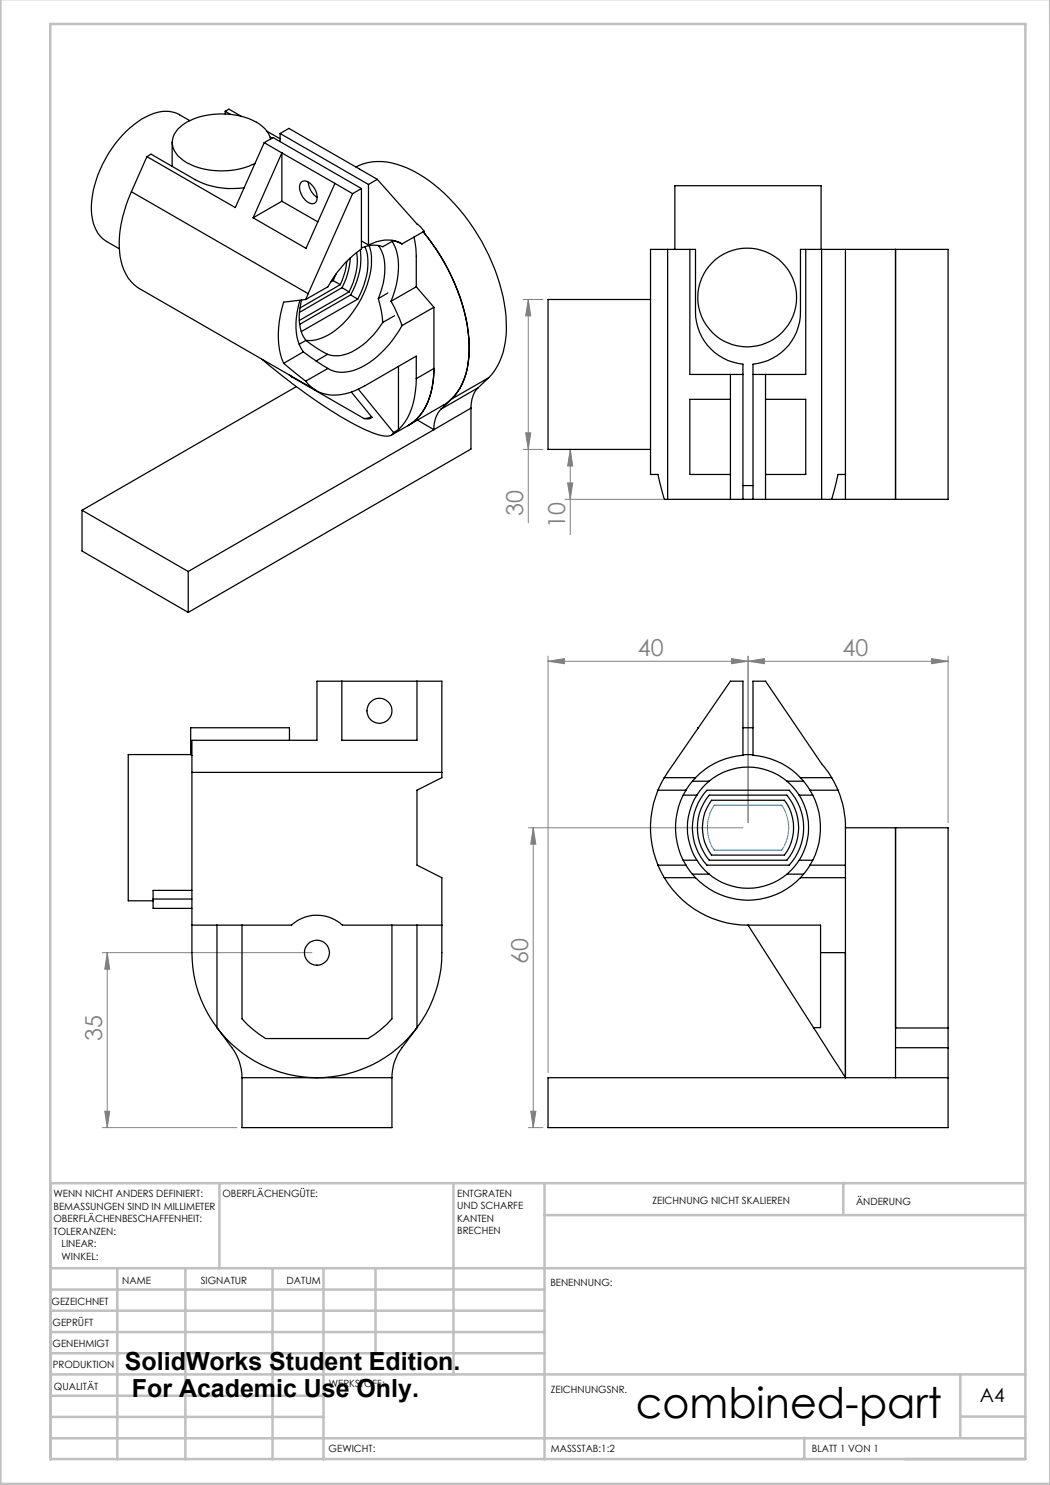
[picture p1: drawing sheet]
<svg xmlns="http://www.w3.org/2000/svg" width="210mm" height="297mm" viewBox="0 0 210 297" stroke-linecap="round" stroke-linejoin="round" font-family="sans-serif">
<g fill="none" stroke="#808080" stroke-width=".2">
<path d="M104.7 59.9h3.9M105.7 59.9l.5 3.3h-1.1zM105.7 59.9v44.7M104.7 89.9h3.9M105.1 86.6h1.1l-.5 3.3zM113 99.9h19.5M113.5 96.6h1l-.4 3.3zM114.1 89.9l.4 3.3h-1zM114.1 89.9v17M109.6 132.3l3.3-.6v1zM109.6 131.2v83.3M109.6 132.3h80"/>
<path d="M146.3 131.7l3.3 .6-3.3 .4zM149.6 132.3l3.3-.6v1zM149.6 131.2v33.3M186.3 131.7l3.3 .6-3.3 .4zM189.6 131.2v33.3M105.7 165.6h42.9M106.6 165.6l.6 3.2h-1zM106.6 165.6v59.9M20.5 190.5h41.9M21.4 190.5l.5 3.3h-.9zM21.4 190.5v35M20.5 225.5h26.9"/>
<path d="M21 222.2h.9l-.5 3.3zM105.7 225.5h2.9M106.2 222.2h1l-.6 3.3z"/>
</g>
<g fill="none" stroke="#c0c0c0" stroke-width=".5">
<path d="M.1 -.1v296.9h209.9v-296.9M10.1 4.8h195v287h-195zM43.9 236.6v17M90.7 236.6v38.3M108.9 236.6v55.3M168.7 236.6v6.3M205.1 236.6h-195v55.3M10.1 253.6h195M10.1 257.9h98.8M23.5 253.6v38.3M37.1 253.6v38.3M54.5 253.6v38.3"/>
<path d="M64.7 253.6v38.3M75.1 253.6v17M108.9 243h96.2M10.1 270.6h98.8M10.1 266.4h98.8M10.1 262.1h98.8M10.1 279.1h54.6M10.1 274.9h195M192.1 274.8v12.7M10.1 287.7h195M10.1 283.4h54.6M160.9 287.5v4.3"/>
<path d="M192.1 283.3h13"/>
</g>
<g fill="#808080">
<path d="M146.3 131.7l3.3 .6-3.3 .4zM109.6 132.3l3.3-.6v1z"/>
<path d="M149.6 132.3l3.3-.6v1zM186.3 131.7l3.3 .6-3.3 .4z"/>
<path d="M113.5 96.6h1l-.4 3.3zM114.1 89.9l.4 3.3h-1z"/>
<path d="M106.6 165.6l.6 3.2h-1zM106.2 222.2h1l-.6 3.3zM105.7 59.9l.5 3.3h-1.1zM105.1 86.6h1.1l-.5 3.3zM21.4 190.5l.5 3.3h-.9zM21 222.2h.9l-.5 3.3z"/>
</g>
<g fill="none" stroke="#000" stroke-width=".25">
<path d="M26.3 38.3a22.6 22.6 0 0 0-2.1 14 8.1 8.1 0 0 0 3.7 5.4l35.4 20.4M26.3 38.3l35.3 20.4M29.4 31.3l.8-.5 8.9 5.1a16 16 0 0 0 9.7 1.7M29.4 31.3l-3.1 7M34.4 28.5v4.8M38 24.1l-2.1-1.1a6.7 6.7 0 0 0-6.7 .4 22.4 22.4 0 0 0-10.9 18.6 7.2 7.2 0 0 0 3 6.3l2.6 1.5M45 22.3l.8-.5 2.4 1.4M45 22.3l1.1 .6M45 22.3v.5M52.8 28.5l-5.7 13-17.7-10.2M52.8 28.5l3.6 2.1M52.8 28.5l1.8-1 17.7 10.2"/>
<path d="M53.4 26.2l2.6 1.6M54 27.4l.4 .3M54.1 27.8a6.1 6.1 0 0 0-4.3-4.1 15.5 15.5 0 0 0-13.1 1.2 4 4 0 0 0-1.5 5.8 10.7 10.7 0 0 0 8.2 3.4 15.2 15.2 0 0 0 7.6-1.4M56 26.7l1.8-1 17.7 10.2M56 26.7v1.6M56 26.7l17.7 10.2M56.4 30.6l-5.8 13M56.4 30.6l10.6 6.1M56.4 30.6v9.6M60.2 36.5a1.3 1.3 0 0 1 1.8 .2 3.2 3.2 0 0 1 1.1 3.8 1.46 1.46 0 0 1-2.1-.5 3.1 3.1 0 0 1-.8-3.5zM61.7 36.4a3.9 3.9 0 0 0 1.7 3.1M67 36.7l3.5 2"/>
<path d="M67 36.7l-5.8 13-10.6-6.1M70.5 38.7l-8.9 20M71.2 33.4a11.3 11.3 0 0 1 10.3 .2 34.2 34.2 0 0 1 14.8 14.6 35.1 35.1 0 0 1 4.9 19 13.5 13.5 0 0 1-3.5 8.4M72.3 37.7v12.1a20.9 20.9 0 0 0-6.7 7.6l-4.5 2.5M72.3 37.7l-1.8 1M73.7 36.9v12.1M75.5 35.9l7.9 8.9 1.4 1.4-4.4 2.6M75.5 35.9l-1.8 1M56.4 40.2l7.2 4.2M56.4 40.2l-5.8 3.4M61.1 59.9l-4.4 .5a18.2 18.2 0 0 0 0 12.3M61.6 58.7l-.5 1.2"/>
<path d="M66.6 56.1l-.5 .3M66.6 56.1l1.5 .8M67.2 54.8l-.6 1.3M68.1 56.9l-8.1 4.7M68.4 57.5l-8.5 5M68.4 57.5l1.4 .9M69.4 52.3l-.4 2-.9 2.6M69.8 58.4l-9.9 5.7M70.1 51.6l-.2 1.4-.4 1.8-1.1 2.7M70.1 59l-10.2 5.9M70.1 59l1.4 .8M71.3 50.5a12.8 12.8 0 0 1-1.5 7.9"/>
<path d="M71.5 59.8l-11.2 6.5M72 50a13.5 13.5 0 0 1-1.9 9M72.3 48.2l1.4 .8M73 49.4a11.1 11.1 0 0 1-.6 8.6l-.9 1.8M73.8 49.1a13.9 13.9 0 0 1-1.6 10.6 16.1 16.1 0 0 1-8.2 8 5.5 5.5 0 0 1-2.8 .3M75.7 59.7l.6 2.5 .3 2.3M75.7 49.1a9.8 9.8 0 0 1 .7 8.5l-.7 2.1M77.6 58.6l-1.9 1.1M78.4 48.3a11.4 11.4 0 0 1 .9 8.6l-1.1 3.4M78.7 48.1l1.7 .7M78.7 48.1l-2.1 1.3a5.5 5.5 0 0 0-4.3 .2M80.4 48.8a6.7 6.7 0 0 0-6.7 .2"/>
<path d="M82.8 47.4l.4 3 .1 7M83.3 57.4l-5.1 2.9M83.3 57.4l3.5 4.1M130.1 59.9h-20.5v30h20.5M133.5 49.9h-3.4v45h1.5l1.3 5h.6M133.5 49.9h5.6v12.5a10.5 10.5 0 0 0 9.5 10.4v27.1M133.5 49.9v50M135 49.9v-12.8h29.2v12.8M138 49.9v25h10.6M161.1 49.9v25h-10.5M164.3 49.9h4.8M164.3 49.9h-4.2v12.5a10.4 10.4 0 0 1-9.5 10.4v27.1"/>
<path d="M164.3 49.9v50M169.1 49.9h20.5v50h-23.3M169.1 49.9v50M179.1 49.9v50zM52.4 71.9a107.6 107.6 0 0 0 20.4 14 10.1 10.1 0 0 0 5 1.3 1.06 1.06 0 0 0 .9-.7M56.7 72.7l4.4 3.5M57.9 75l.4 .3M58.2 75.2l.1 .1M58.3 75.3l14.5 8.4M59.3 77.3l-42.9 24.8M60 60.1a13.6 13.6 0 0 0-.1 8.9l.8 1.4M60.3 60a9.4 9.4 0 0 0 .9 8.1"/>
<path d="M60.7 70.4l4.9 3.3M60.7 70.4l-4 2.3M61.2 68.1l2.2 1.5 2.1 1.3M61.2 68.1l-1.4 .8M65.5 70.9l-2.3 1.3M65.6 73.7l-4.5 2.5M70.3 78.4l4.1 5.1a1.52 1.52 0 0 1-1.6 .2M71.7 77.9l7 8.6M76.6 64.5a13.9 13.9 0 0 1-8.5 6.6 5.3 5.3 0 0 1-2.6-.2M78.2 60.3l1.2 2.4 1 2.4M78.9 63.1l-2.3 1.4M79.7 73.3v12.6"/>
<path d="M80.4 65.1a19.9 19.9 0 0 1-9.1 8.8 6.3 6.3 0 0 1-5.7-.2M83.3 75.7v-4.5l-10.3 5.9a10.2 10.2 0 0 1-9.3 1.3 8 8 0 0 1-2.6-2.2M83.3 75.7a15.1 15.1 0 0 1-2.9 9.5l-.7 .7M86.8 73.7a14.3 14.3 0 0 1-3.4 10l-1.8 1.4M86.8 73.7a14.4 14.4 0 0 1-3.5 10.2l-1.7 1.2M86.8 73.7l-3.5 2M86.8 61.5l-6.4 3.6M86.8 61.5v12.2M90.3 79.8a13.3 13.3 0 0 0 3.5-9.6 37.6 37.6 0 0 0-8.3-22.8l-.9-1a40.2 40.2 0 0 1 9.2 21.3 15.9 15.9 0 0 1-2.9 11.4l-1.9 1.8-7.4 4.2M90.3 79.8l-2.1 2M95.6 77.6a5.8 5.8 0 0 0-1.4 4M95.6 77.6l-7.4 4.2"/>
<path d="M97.7 75.6l-7.4 4.2M97.7 75.6l-2.1 2M146.1 74.9v25M146.1 79.9h-8.1v15h8.1M153.1 79.9h8v15h-8M153.1 74.9v25M74.3 83.4l-1.5 .3M79.7 85.9l-1 .6M81.6 85.1l-3.3 1.9M83.5 84l3.3 1.9M86.8 85.9l-49.2 28.4M88.2 81.8a5.5 5.5 0 0 0-1.4 4.1"/>
<path d="M94.2 81.6v8.2l-56.6 32.7M94.2 81.6l-7.4 4.3M133.5 99.9h15.1M148.6 99.9h2M148.6 97.1h2M150.6 99.9h13.7M164.3 99.9h2M169.1 94.9h-1.5l-1.3 5M16.4 102.1v8.1l21.2 12.3M16.4 102.1l21.2 12.2M37.6 114.3v8.2M68.4 136.2v11.9h15v-11.9"/>
<path d="M38.1 150.9h-12.5v29.3h5M38.1 150.9l.3 .2M38.4 154.5v30.5M38.4 154.5v-6.4h25v-11.9h25v18.3M38.4 154.5h50M57.9 148.1v-2.5h-19.8v5.3M88.4 154.5v1l-5 2.5v15l5 2.5v9.5M131.6 158a19.6 19.6 0 0 0 0 15M131.6 158h5.6M132.9 155.5l13.2-19.3h2.5v14.9a14.8 14.8 0 0 0-9.5 4.4M132.9 155.5l-1.3 2.5M132.9 155.5h6.2"/>
<path d="M136.6 159h2.8M137.2 158a14.5 14.5 0 0 0 0 15M138.5 156.2h3.3M139.1 155.5l-1.9 2.5M139.4 159a12.1 12.1 0 0 0 0 13M139.7 145.6h-.1v.1M141.4 158h16.4a11.2 11.2 0 0 1 0 15h-16.4a11.1 11.1 0 0 1 0-15zM141.8 156.2a11.4 11.4 0 0 0-2.4 2.8M141.8 156.2a12.2 12.2 0 0 1 15.6 0M141.9 159h15.5a10.1 10.1 0 0 1 0 13h-15.5a10.1 10.1 0 0 1 0-13zM148.6 151h2M148.6 145.6h2"/>
<path d="M157.4 156.2l1.3 1.3 1.1 1.5M157.4 156.2h3.3M159.8 159a12.3 12.3 0 0 1 0 13M159.8 159h2.8M160.1 155.5l1.9 2.5M160.1 155.5a14.5 14.5 0 0 0-9.5-4.4v-14.9h2.5l13.2 19.3M160.1 155.5h6.2M162 158a14.5 14.5 0 0 1 0 15M162 158h5.6M166.3 155.5l1.3 2.5M167.6 158a18.6 18.6 0 0 1 1.5 7.6M30.6 179.8v1.9h7.8"/>
<path d="M30.6 179.8h7.8M38.4 178.1h-7.8v1.7M131.6 173l1.3 2.5M131.6 173h5.6M132.9 175.5a19.5 19.5 0 0 0 16.7 9.5M132.9 175.5h6.2M136.6 172h2.8M137.2 173l1.9 2.5M138.5 174.8h3.3M139.1 175.5a14.5 14.5 0 0 0 21 0M139.4 172a11.4 11.4 0 0 0 2.4 2.8M141.8 174.8a12.2 12.2 0 0 0 15.6 0"/>
<path d="M142.3 160.1h14.6a9.1 9.1 0 0 1 0 10.9h-14.6a9.1 9.1 0 0 1 0-10.9zM157.4 174.8h3.3M159.8 172l-1.1 1.5-1.3 1.3M159.8 172h2.8M160.1 175.5h9M162 173l-1.9 2.5M162 173h7.1M169.1 165.6h20.5v40M169.1 165.6v24.9M179.1 165.6v40zM38.4 185h19.9a7.6 7.6 0 0 1 10.2 0h19.9M38.4 185a41.4 41.4 0 0 0 .8 11.9 25.3 25.3 0 0 0 4.2 8.6"/>
<path d="M43.4 185v20.5M48.4 185v18.8a21.1 21.1 0 0 0 4.7 3.9h20.5a20.3 20.3 0 0 0 4.8-3.9v-18.8M83.4 185v20.5M88.4 185a38.2 38.2 0 0 1-.8 11.9 24.4 24.4 0 0 1-4.2 8.6M149.6 185h14.5v5.5M149.6 185l13.1 20.5M164.1 190.5v15h-1.4M164.1 190.5h5M169.1 190.5v25M43.4 205.5a25 25 0 0 0 40 0M43.4 205.5l3 4a10.1 10.1 0 0 1 2 6M48.4 215.5h30"/>
<path d="M48.4 215.5v10h30v-10M83.4 205.6l-3 3.9a9.5 9.5 0 0 0-2 6M109.6 215.5h80v10h-80zM162.7 205.5l6.4 10M179.1 209.5v6M179.1 205.6v3.9M179.1 205.6h10.5M179.1 209.5h10.5M189.6 209.5v6M189.6 205.6v3.9"/>
<circle cx="149.4" cy="59.5" r="9.9"/>
<circle cx="75.9" cy="142.2" r="2.5"/>
<circle cx="63.4" cy="190.5" r="2.49"/>
</g>
<path d="M142.8 161h13.6a8 8 0 0 1 0 9h-13.6a8.2 8.2 0 0 1 0-9z" fill="none" stroke="#0080c0" stroke-width=".2"/>
<text font-size="8.5" x="127.1" y="283.5">combined-part</text>
<g font-size="5">
<text x="25" y="273.9">SolidWorks Student Edition.</text>
<text x="26.4" y="279.4">For Academic Use Only.</text>
</g>
<g font-size="4.7" fill="#808080">
<text x="104.7" y="103.3" transform="rotate(-90 104.7 103.3)">30</text>
<text x="113" y="105.6" transform="rotate(-90 113 105.6)">10</text>
<text x="127.6" y="131.2">40</text>
<text x="168.5" y="131.2">40</text>
<text x="105.7" y="192.9" transform="rotate(-90 105.7 192.9)">60</text>
<text x="20.5" y="208.3" transform="rotate(-90 20.5 208.3)">35</text>
</g>
<text font-size="3.9" x="196" y="280.4">A4</text>
<g font-size="2">
<text x="10.7" y="239.5">WENN NICHT ANDERS DEFINIERT:</text>
<text x="44.5" y="239.5">OBERFLÄCHENGÜTE:</text>
<text x="91.4" y="239.4">ENTGRATEN</text>
<text x="10.7" y="242">BEMASSUNGEN SIND IN MILLIMETER</text>
<text x="10.7" y="244.5">OBERFLÄCHENBESCHAFFENHEIT:</text>
<text x="91.4" y="241.9">UND SCHARFE</text>
<text x="91.4" y="244.4">KANTEN</text>
<text x="130.5" y="240.8">ZEICHNUNG NICHT SKALIEREN</text>
<text x="171.2" y="241">ÄNDERUNG</text>
<text x="10.7" y="247">TOLERANZEN:</text>
<text x="12.3" y="249.5">LINEAR:</text>
<text x="12.3" y="252">WINKEL:</text>
<text x="91.4" y="246.9">BRECHEN</text>
<text x="24.4" y="256.9">NAME</text>
<text x="40.1" y="256.8">SIGNATUR</text>
<text x="57.3" y="256.8">DATUM</text>
<text x="110.1" y="257.1">BENENNUNG:</text>
<text x="10.3" y="260.9">GEZEICHNET</text>
<text x="10.5" y="269.3">GENEHMIGT</text>
<text x="10.5" y="265.2">GEPRÜFT</text>
<text x="10.6" y="273.6">PRODUKTION</text>
<text x="10.8" y="278">QUALITÄT</text>
<text x="65.8" y="277.4">WERKSTOFF:</text>
<text x="110.2" y="278.5">ZEICHNUNGSNR.</text>
<text x="65.7" y="290.4">GEWICHT:</text>
<text x="110.2" y="290.5">MASSSTAB:1:2</text>
<text x="162.4" y="290.4">BLATT 1 VON 1</text>
</g>
</svg>
